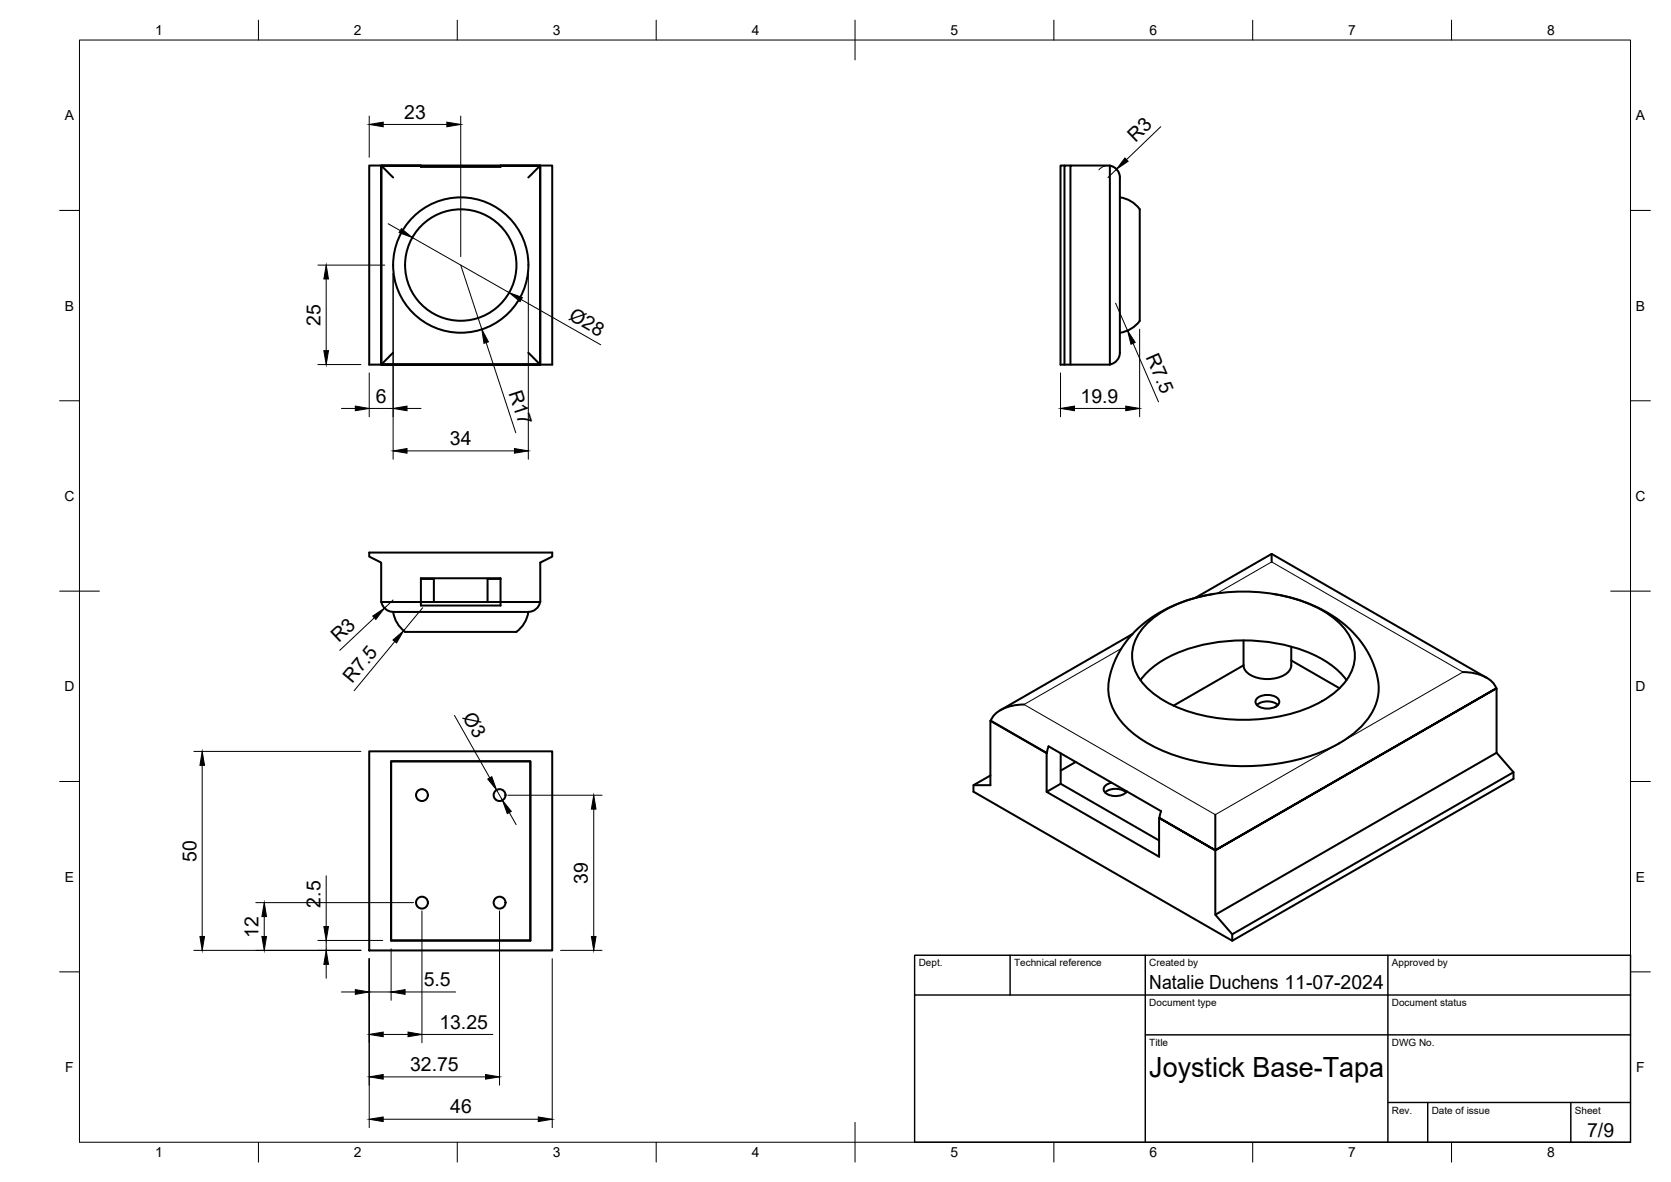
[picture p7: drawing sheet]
<svg xmlns="http://www.w3.org/2000/svg" width="420mm" height="297mm" viewBox="0 0 420 297" stroke-linecap="round" stroke-linejoin="round" font-family="sans-serif">
<!-- layer: Visible -->
<g fill="none" stroke="#000" stroke-width=".51">
<path d="M95.8 41.6h10h-9.9v50h39.9v-50h-9.9h9.9v50h-40zM98.8 44.6l-2.9-3h-3.1v50h3M105.8 41.6h20.1v.3h-20.1zM135.8 41.6l-3 3M135.8 41.6h3.1v50h-3.1M267.7 41.6h-1v50h12.4v-50h-9.9v50M269.2 41.6h-1.5v50M279.1 41.6a2.99 2.99 0 0 1 2.5 3M281.6 44.6v44a2.99 2.99 0 0 1-2.5 3M281.6 49.6a6.7 6.7 0 0 1 5 3.2v25.8a3.1 3.1 0 0 1-.5 2.6l-1.1 1-1.3 .8-2.1 .6M98.8 88.6l-2.9 3M132.8 88.6l3 3"/>
<path d="M92.8 138.9h46.1v1l-3.1 1.5v9.9h-40v-9.9l-3-1.5zM319.7 139.2v2M319.7 139.2l-19.2 11.1M319.7 139.2l54.1 31.1M95.9 151.3a2.99 2.99 0 0 0 3 2.5M98.8 153.8h34M105.8 145.5h3.3v5.8M105.8 145.3h20.1v6.9h-20.1zM125.9 145.5h-3.3v5.8M132.9 153.8a6.9 6.9 0 0 1-3.2 5h-26.3a2.26 2.26 0 0 1-2.7-1l-1.2-1.9-.6-2.1M135.8 151.3a2.99 2.99 0 0 1-2.9 2.5M284.7 159.3l-33.2 19.2"/>
<path d="M288.3 156.8a31.7 31.7 0 0 1 18-7.7 43.5 43.5 0 0 1 26.2 4.3 14.7 14.7 0 0 1 8.1 10 11.6 11.6 0 0 1-4.9 10.5 35.6 35.6 0 0 1-20.9 7 40 40 0 0 1-23.7-5.8 12.9 12.9 0 0 1-6.5-10.3 11.4 11.4 0 0 1 3.7-8zM305.2 149.3a34.8 34.8 0 0 0-21.5 11.3 22.9 22.9 0 0 0-4.9 10.4M320.1 149.3a34.8 34.8 0 0 1 21.6 11.3 22.9 22.9 0 0 1 4.8 10.4M257.5 177a10.2 10.2 0 0 0-7.6 2.8l-.8 1.3 14.1 8.1M278.8 171a13.7 13.7 0 0 0 5.4 12.7 40.8 40.8 0 0 0 21.9 8.5 52 52 0 0 0 30.6-5.4 19 19 0 0 0 9.6-10.8 11.4 11.4 0 0 0 .2-5M286.8 170.9a25 25 0 0 1 14.5-8.6 44.7 44.7 0 0 1 30.7 3.1 19.5 19.5 0 0 1 6.6 5.5M312.7 160.9v6.3M312.7 167.2l-17.6 10.1M316 177.2a4.3 4.3 0 0 1 5.3 0M316.1 175.5a4.1 4.1 0 0 1 5.5 .4 1.8 1.8 0 0 1-2 2.1l-1.3 .1a2.53 2.53 0 0 1-2.6-1.7zM324.7 162.5v4.7a3.7 3.7 0 0 1-3 3 8.9 8.9 0 0 1-8.2-1.3l-.7-1.1-.1-.6M324.7 166l12.1 7"/>
<path d="M367.8 168.9a10.2 10.2 0 0 1 7.7 2.7l.7 1.4-70.6 40.6-14.2-8 14.2 8.1 70.7-40.7-.1-.1M376.3 173v16.2l4.3 4.9v1.6l-70.8 40.7v-1.6M92.8 188.8h46.1v50.1h-46.1zM98.3 191.3h35v45.1h-35zM249 194.9l-4.2 2.4v1.7l65 37.4M249 181.1v16.2h-4.2M249.2 181l-.2 .1 14.2 8.1M263.2 189.3v9.7l3.5-2M263.2 199l28.2 16.3v-9.7M263.2 189.2l.5-1.7 28.2 16.3M266.7 189.3v7.7l24.7 14.2M270.5 191.5l-3.8 2.2"/>
<path d="M277.9 199.1a4.3 4.3 0 0 1 5.2 0M279.6 196.7a1.98 1.98 0 0 0-2.1 1.8 3.5 3.5 0 0 0 4.6 1.3l1.2-.9M376.3 189.2l-70.7 40.7v-16.2M380.6 194.1l-70.8 40.7-4.2-4.9M292 203.8l-.5 1.7M305.6 204.7v8.9"/>
<circle cx="115.9" cy="66.6" r="14"/>
<circle cx="115.9" cy="66.6" r="17"/>
<circle cx="106.1" cy="199.8" r="1.49"/>
<circle cx="125.6" cy="199.8" r="1.49"/>
<circle cx="106.1" cy="226.8" r="1.49"/>
<circle cx="125.6" cy="226.8" r="1.49"/>
</g>
<!-- layer: Visible Narrow -->
<path d="M306 149.1l13.7-7.9 48.1 27.7-62.2 35.8-48.1-27.7 24.5-14" fill="none" stroke="#000" stroke-width=".25"/>
<!-- layer: BORDER -->
<g fill="none" stroke="#000" stroke-width=".25">
<path d="M20 10.1h390v276.9h-390zM65 5.1v5M115 5.1v5M165 5.1v5M215 5.1v10M265 5.1v5M315 5.1v5M365 5.1v5M15 52.9h5M410 52.9h5M15 100.7h5M410 100.7h5"/>
<path d="M15 148.6h10M405 148.6h10M15 196.4h5M410 196.4h5M15 244.2h5M410 244.2h5M65 287v5M115 287v5M165 287v5M215 282.1v9.9M265 287v5M315 287v5"/>
<path d="M365 287v5"/>
</g>
<!-- layer: TITLEBLOCK -->
<path d="M230 240.1h180v46.9h-180zM230 250h180M254 240.1v9.9M288 240.1v46.9M349 240.1v46.9M288 260.1h122M349 277.1h61M359 277.1v9.9M395 277.1v9.9" fill="none" stroke="#000" stroke-width=".36"/>
<!-- layer: FD_Dimensions -->
<g fill="none" stroke="#000" stroke-width=".25">
<path d="M92.8 29.2v10.3M96.4 31.3h16M115.8 29.2v35.3M291.9 31.8l-8.6 8.3M97.6 56.2l3 1.8M103.7 59.7l24.3 13.8M276.3 42.7a3 3 0 0 1 3.2-.9 3 3 0 0 1 2.1 2.6M280.7 42.5l-2.1 2.1M79.9 66.6h16.9M82 70.1v18M98.8 68.7v46.7M115.8 66.6l5.4 16.2"/>
<path d="M131.1 75.3l19.9 11.3M132.8 68.7v46.7M280.5 76.2l3 6.9M79.9 91.6h10.8M92.8 93.7v11M122.2 86.1l7.5 22.7M266.7 93.7v11M284.9 86.3l6.4 14.7M286.6 82.7v22M85.9 102.6h3.4M92.8 102.6h6M102.3 102.6h3.6"/>
<path d="M102.3 113.3h27M270.2 102.6h12.9M94.1 155.2l-8.7 8.2M98.8 150.8l-2.1 2M106.3 152.7l-4.8 5.8M99.3 161.2l-10.3 12.4M114.3 179.8l8.8 15.7M48.7 188.8h42M50.8 192.3v43M124.9 198.5l1.4 2.6M127.7 199.8h23.7M128.1 204.2l1.7 3"/>
<path d="M149.3 203.3v32M48.7 238.8h42M64.3 226.8h39.7M66.4 230.3v5M79.9 236.3h16.3M82 220.1v12.7M82 236.3v2.5M98.3 238.4v13M106.1 228.9v33.2M125.6 228.9v43.8M140.9 238.8h10.5M82 242.3v3.5"/>
<path d="M85.9 249.3h3.4M92.8 240.9v42.5M92.8 249.3h5.5M96.4 260h6.2M101.9 249.3h12.7M106.1 260h17.8M138.9 240.9v42.5M96.4 270.6h25.7M96.4 281.3h38.9"/>
</g>
<g fill="#000" stroke="#000" stroke-width=".25">
<path d="M92.8 31.3l3.6-.6v1.2zM112.4 30.7l3.4 .6-3.4 .6zM282.9 39.7l.8 .8-3 2zM100.9 57.5l2.8 2.2-3.3-1.2zM82 66.6l.6 3.5h-1.2zM128 73.5l3.3 1.3-.5 1zM81.4 88.1h1.2l-.6 3.5zM121.2 82.8l1.6 3.1-1.1 .4zM283.5 83.1l1.9 2.9-1 .5zM89.3 102.1l3.5 .5-3.5 .6zM98.8 102.6l3.5-.5v1.1zM98.8 113.3l3.5-.6v1.2z"/>
<path d="M129.3 112.7l3.5 .6-3.5 .6zM266.7 102.6l3.5-.5v1.1zM283.1 102.1l3.5 .5-3.5 .6zM93.7 154.8l3-2-2.2 2.9zM98.8 160.8l2.7-2.3-1.8 3.1zM50.8 188.8l.6 3.5h-1.1zM122.6 195.8l1.1-.6 1.2 3.3zM126.3 201.1l2.3 2.8-1 .6zM149.3 199.8l.6 3.5h-1.2zM50.3 235.3h1.1l-.6 3.5zM65.8 235.3h1.2l-.6 3.5zM66.4 226.8l.6 3.5h-1.2z"/>
<path d="M81.4 232.8h1.2l-.6 3.5zM148.7 235.3h1.2l-.6 3.5zM82 238.8l.6 3.5h-1.2zM89.3 248.7l3.5 .6-3.5 .6zM92.8 260l3.6-.6v1.1zM98.3 249.3l3.6-.6v1.2zM102.6 259.4l3.5 .6-3.5 .5zM92.8 270.6l3.6-.6v1.2zM122.1 270l3.5 .6-3.5 .6zM92.8 281.3l3.6-.6v1.2zM135.3 280.7l3.6 .6-3.6 .6z"/>
</g>
<text font-size="7" x="289" y="270.6">Joystick Base-Tapa</text>
<g font-size="4.9">
<text x="101.7" y="29.8">23</text>
<text x="285.5" y="35.9" transform="rotate(-44 285.5 35.9)">R3</text>
<text x="80.6" y="81.8" transform="rotate(-90 80.6 81.8)">25</text>
<text x="142.7" y="80.2" transform="rotate(30 142.7 80.2)">Ø28</text>
<text x="288" y="89.8" transform="rotate(66 288 89.8)">R7.5</text>
<text x="94.5" y="101.2">6</text>
<text x="127.9" y="98.7" transform="rotate(72 127.9 98.7)">R17</text>
<text x="271.7" y="101.2">19.9</text>
<text x="113.1" y="111.9">34</text>
<text x="85.2" y="161.7" transform="rotate(-43 85.2 161.7)">R3</text>
<text x="88.6" y="171.9" transform="rotate(-50 88.6 171.9)">R7.5</text>
<text x="116.2" y="180.1" transform="rotate(60 116.2 180.1)">Ø3</text>
<text x="49.4" y="216.5" transform="rotate(-90 49.4 216.5)">50</text>
<text x="147.8" y="222" transform="rotate(-90 147.8 222)">39</text>
<text x="80.6" y="228.1" transform="rotate(-90 80.6 228.1)">2.5</text>
<text x="65" y="235.7" transform="rotate(-90 65 235.7)">12</text>
<text x="106.6" y="247.8">5.5</text>
<text x="289" y="248.5">Natalie Duchens 11-07-2024</text>
<text x="110.5" y="258.5">13.25</text>
<text x="103.1" y="269.2">32.75</text>
<text x="113.2" y="279.8">46</text>
<text x="399.1" y="285.7">7/9</text>
</g>
<g font-size="3.5">
<text x="39" y="8.8">1</text>
<text x="89" y="8.8">2</text>
<text x="139" y="8.8">3</text>
<text x="189" y="8.8">4</text>
<text x="239" y="8.8">5</text>
<text x="289" y="8.8">6</text>
<text x="339" y="8.8">7</text>
<text x="389" y="8.8">8</text>
<text x="16.3" y="30.2">A</text>
<text x="411.3" y="30.2">A</text>
<text x="16.3" y="78">B</text>
<text x="411.3" y="78">B</text>
<text x="16.2" y="125.9">C</text>
<text x="411.2" y="125.9">C</text>
<text x="16.2" y="173.7">D</text>
<text x="411.2" y="173.7">D</text>
<text x="16.3" y="221.6">E</text>
<text x="411.3" y="221.6">E</text>
<text x="16.4" y="269.4">F</text>
<text x="411.4" y="269.4">F</text>
<text x="39" y="290.8">1</text>
<text x="89" y="290.8">2</text>
<text x="139" y="290.8">3</text>
<text x="189" y="290.8">4</text>
<text x="239" y="290.8">5</text>
<text x="289" y="290.8">6</text>
<text x="339" y="290.8">7</text>
<text x="389" y="290.8">8</text>
</g>
<g font-size="2.5">
<text x="231" y="242.9">Dept.</text>
<text x="255" y="242.9">Technical reference</text>
<text x="289" y="242.9">Created by</text>
<text x="350" y="242.9">Approved by</text>
<text x="289" y="252.8">Document type</text>
<text x="350" y="252.8">Document status</text>
<text x="289" y="262.9">Title</text>
<text x="350" y="262.9">DWG No.</text>
<text x="350" y="279.9">Rev.</text>
<text x="360" y="279.9">Date of issue</text>
<text x="396" y="279.9">Sheet</text>
</g>
</svg>
